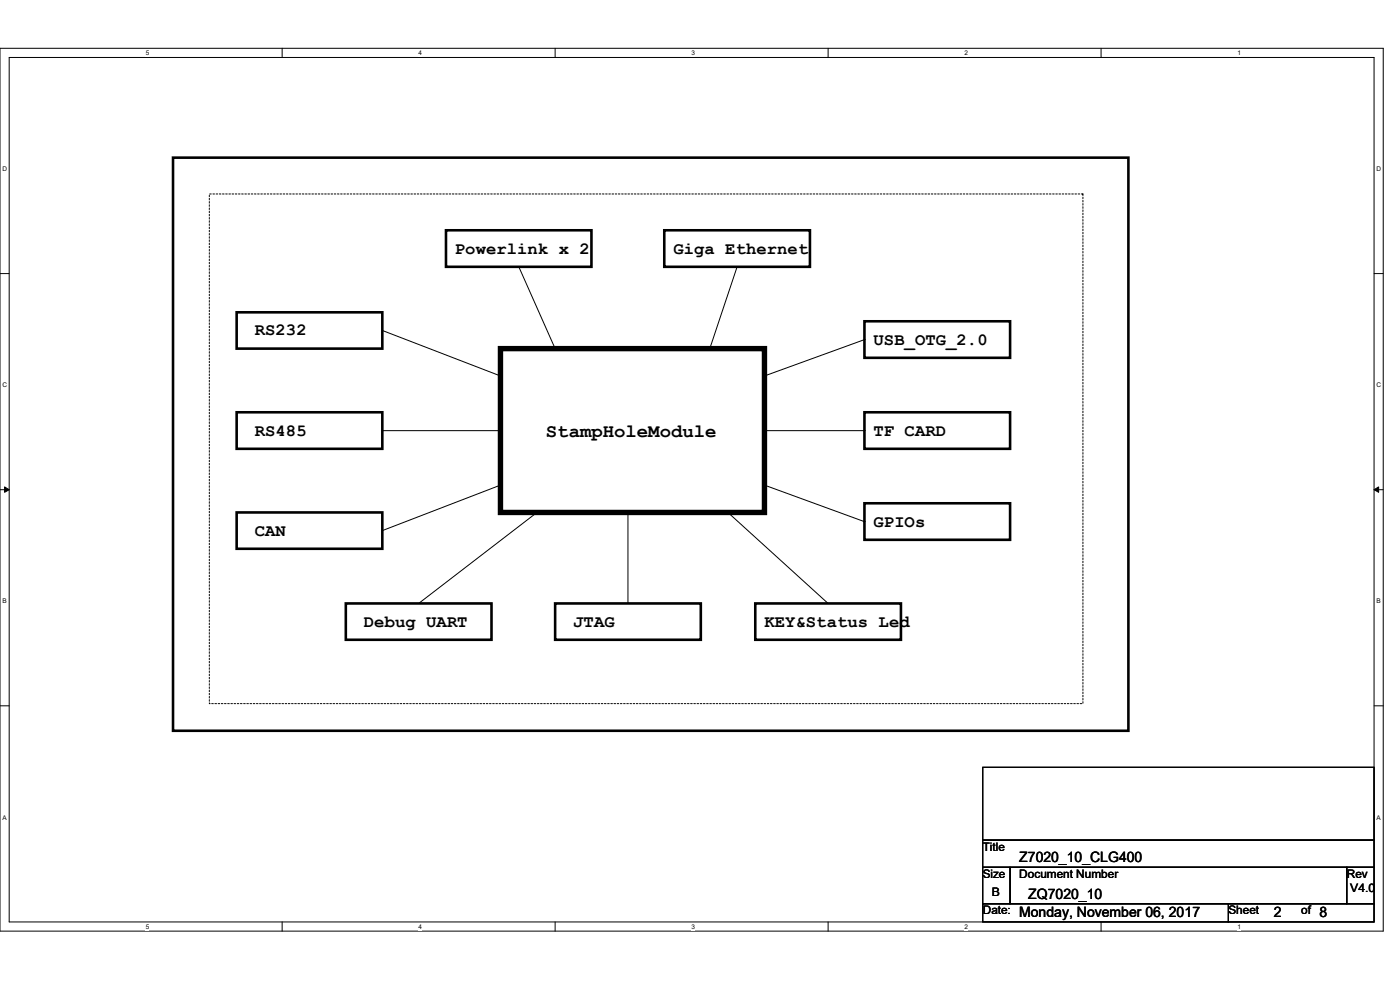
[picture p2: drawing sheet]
<svg xmlns="http://www.w3.org/2000/svg" width="297mm" height="210mm" viewBox="0 0 297 210" stroke-linecap="round" stroke-linejoin="round" font-family="sans-serif">
<path d="M0 10.2h293.5v187.3h-293.5zM1.9 12.2h289.6v183.4h-289.6z" fill="none" stroke="#000" stroke-width=".21"/>
<g fill="#fff">
<path d="M30.9 10.5h.8v1.5h-.8z"/>
<path d="M30.9 195.8h.8v1.5h-.8z"/>
</g>
<path d="M59.9 10.2v2M59.9 195.6v1.9" fill="none" stroke="#000" stroke-width=".21"/>
<g fill="#fff">
<path d="M88.8 10.5h.8v1.5h-.8z"/>
<path d="M88.8 195.8h.8v1.5h-.8z"/>
</g>
<path d="M117.8 10.2v2M117.8 195.6v1.9" fill="none" stroke="#000" stroke-width=".21"/>
<g fill="#fff">
<path d="M146.7 10.5h.8v1.5h-.8z"/>
<path d="M146.7 195.8h.8v1.5h-.8z"/>
</g>
<path d="M175.7 10.2v2M175.7 195.6v1.9" fill="none" stroke="#000" stroke-width=".21"/>
<g fill="#fff">
<path d="M204.6 10.5h.8v1.5h-.8z"/>
<path d="M204.6 195.8h.8v1.5h-.8z"/>
</g>
<path d="M233.6 10.2v2M233.6 195.6v1.9" fill="none" stroke="#000" stroke-width=".21"/>
<g fill="#fff">
<path d="M262.6 10.5h.7v1.5h-.7z"/>
<path d="M262.6 195.8h.7v1.5h-.7z"/>
<path d="M.5 35.1h1v1.5h-1z"/>
<path d="M292 35.1h1v1.5h-1z"/>
<path d="M.5 80.9h1v1.6h-1z"/>
<path d="M292 80.9h1v1.6h-1z"/>
</g>
<path d="M0 58h1.9M291.5 58h2" fill="none" stroke="#000" stroke-width=".21"/>
<g fill="#fff">
<path d="M.5 126.8h.9v1.5h-.9z"/>
<path d="M292 126.8h.9v1.5h-.9z"/>
</g>
<path d="M0 103.9h1.9M291.5 103.9h2" fill="none" stroke="#000" stroke-width=".21"/>
<path d="M1 103.3l.9 .6-.9 .5zM291.5 103.9l1-.6v1.1z" fill="#000" stroke="#000" stroke-width=".21"/>
<g fill="#fff">
<path d="M.5 172.6h.9v1.6h-.9z"/>
<path d="M292 172.6h.9v1.6h-.9z"/>
</g>
<g fill="none" stroke="#000" stroke-width=".21">
<path d="M110.1 56.6h.1M110.1 56.6l7.7 17.4M156.4 56.6h.1M156.4 56.6l-5.8 17.4M81.1 70.1l25.1 9.7M106.2 79.8h.1M183.4 72.1h.1M183.4 72.1l-21.2 7.7M81.1 91.4h25.1M106.2 91.4h.1M162.2 91.4h21.2M183.4 91.4h.1"/>
<path d="M106.2 102.9h.1M106.2 102.9l-25.1 9.7M113.9 108.7l-25.1 19.3M133.2 108.7v19.3M154.4 108.7l21.3 19.3M162.2 102.9l21.2 7.8M183.4 110.7h.1M88.8 128h.1M133.2 128h.1M175.7 128h.1M0 149.7h1.9M291.5 149.7h2"/>
<path d="M208.5 162.8h83v15.4h-83zM208.5 178.2h83v5.8h-83zM208.5 184h5.8v7.7h-5.8zM208.5 191.7h52.1v3.9h-52.1zM214.3 184h71.4v7.7h-71.4zM260.6 191.7h30.9v3.9h-30.9zM285.7 184h5.8v7.7h-5.8z"/>
</g>
<path d="M106.2 74h56v34.7h-56z" fill="none" stroke="#000" stroke-width="1.1"/>
<path d="M36.7 33.4h202.7v121.6h-202.7zM94.6 48.9h30.9v7.7h-30.9zM140.9 48.9h30.9v7.7h-30.9zM50.2 66.3h30.9v7.7h-30.9zM183.4 68.2h30.9v7.7h-30.9zM50.2 87.5h30.9v7.7h-30.9zM183.4 87.5h30.9v7.7h-30.9zM50.2 108.7h30.9v7.7h-30.9zM183.4 106.8h30.9v7.7h-30.9zM73.4 128h30.9v7.7h-30.9zM117.8 128h30.9v7.7h-30.9zM160.2 128h30.9v7.7h-30.9z" fill="none" stroke="#000" stroke-width=".55"/>
<path d="M44.4 41.1h185.3v108.2h-185.3z" fill="none" stroke="#000" stroke-width=".21" stroke-dasharray=".3 .3"/>
<text font-size="4" x="115.8" y="92.8">StampHoleModule</text>
<g font-size="3.6">
<text x="96.5" y="53.8">Powerlink x 2</text>
<text x="142.9" y="53.8">Giga Ethernet</text>
<text x="54.1" y="71.2">RS232</text>
<text x="185.3" y="73.1">USB_OTG_2.0</text>
<text x="54.1" y="92.4">RS485</text>
<text x="185.3" y="92.4">TF CARD</text>
<text x="54.1" y="113.7">CAN</text>
<text x="185.3" y="111.7">GPIOs</text>
<text x="77.2" y="133">Debug UART</text>
<text x="121.6" y="133">JTAG</text>
<text x="162.2" y="133">KEY&amp;Status Led</text>
</g>
<g font-size="3">
<text x="216.2" y="182.9">Z7020_10_CLG400</text>
<text x="218.1" y="190.6">ZQ7020_10</text>
<text x="216.2" y="194.5">Monday, November 06, 2017</text>
<text x="270.3" y="194.5">2</text>
<text x="279.9" y="194.5">8</text>
</g>
<g font-size="2.5">
<text x="208.5" y="180.5">Title</text>
<text x="208.5" y="186.2">Size</text>
<text x="210.4" y="190.1">B</text>
<text x="216.2" y="186.2">Document Number</text>
<text x="285.7" y="186.2">Rev</text>
<text x="286.5" y="189.3">V4.0</text>
<text x="208.5" y="194">Date:</text>
<text x="260.6" y="194">Sheet</text>
<text x="276.1" y="194">of</text>
</g>
<g font-size="1.4">
<text x="30.9" y="11.7">5</text>
<text x="88.8" y="11.7">4</text>
<text x="146.7" y="11.7">3</text>
<text x="204.6" y="11.7">2</text>
<text x="262.6" y="11.7">1</text>
<text x=".5" y="36.3">D</text>
<text x="292" y="36.3">D</text>
<text x=".5" y="82.2">C</text>
<text x="292" y="82.2">C</text>
<text x=".5" y="128">B</text>
<text x="292" y="128">B</text>
<text x=".5" y="173.9">A</text>
<text x="292" y="173.9">A</text>
<text x="30.9" y="197">5</text>
<text x="88.8" y="197">4</text>
<text x="146.7" y="197">3</text>
<text x="204.6" y="197">2</text>
<text x="262.6" y="197">1</text>
</g>
</svg>
